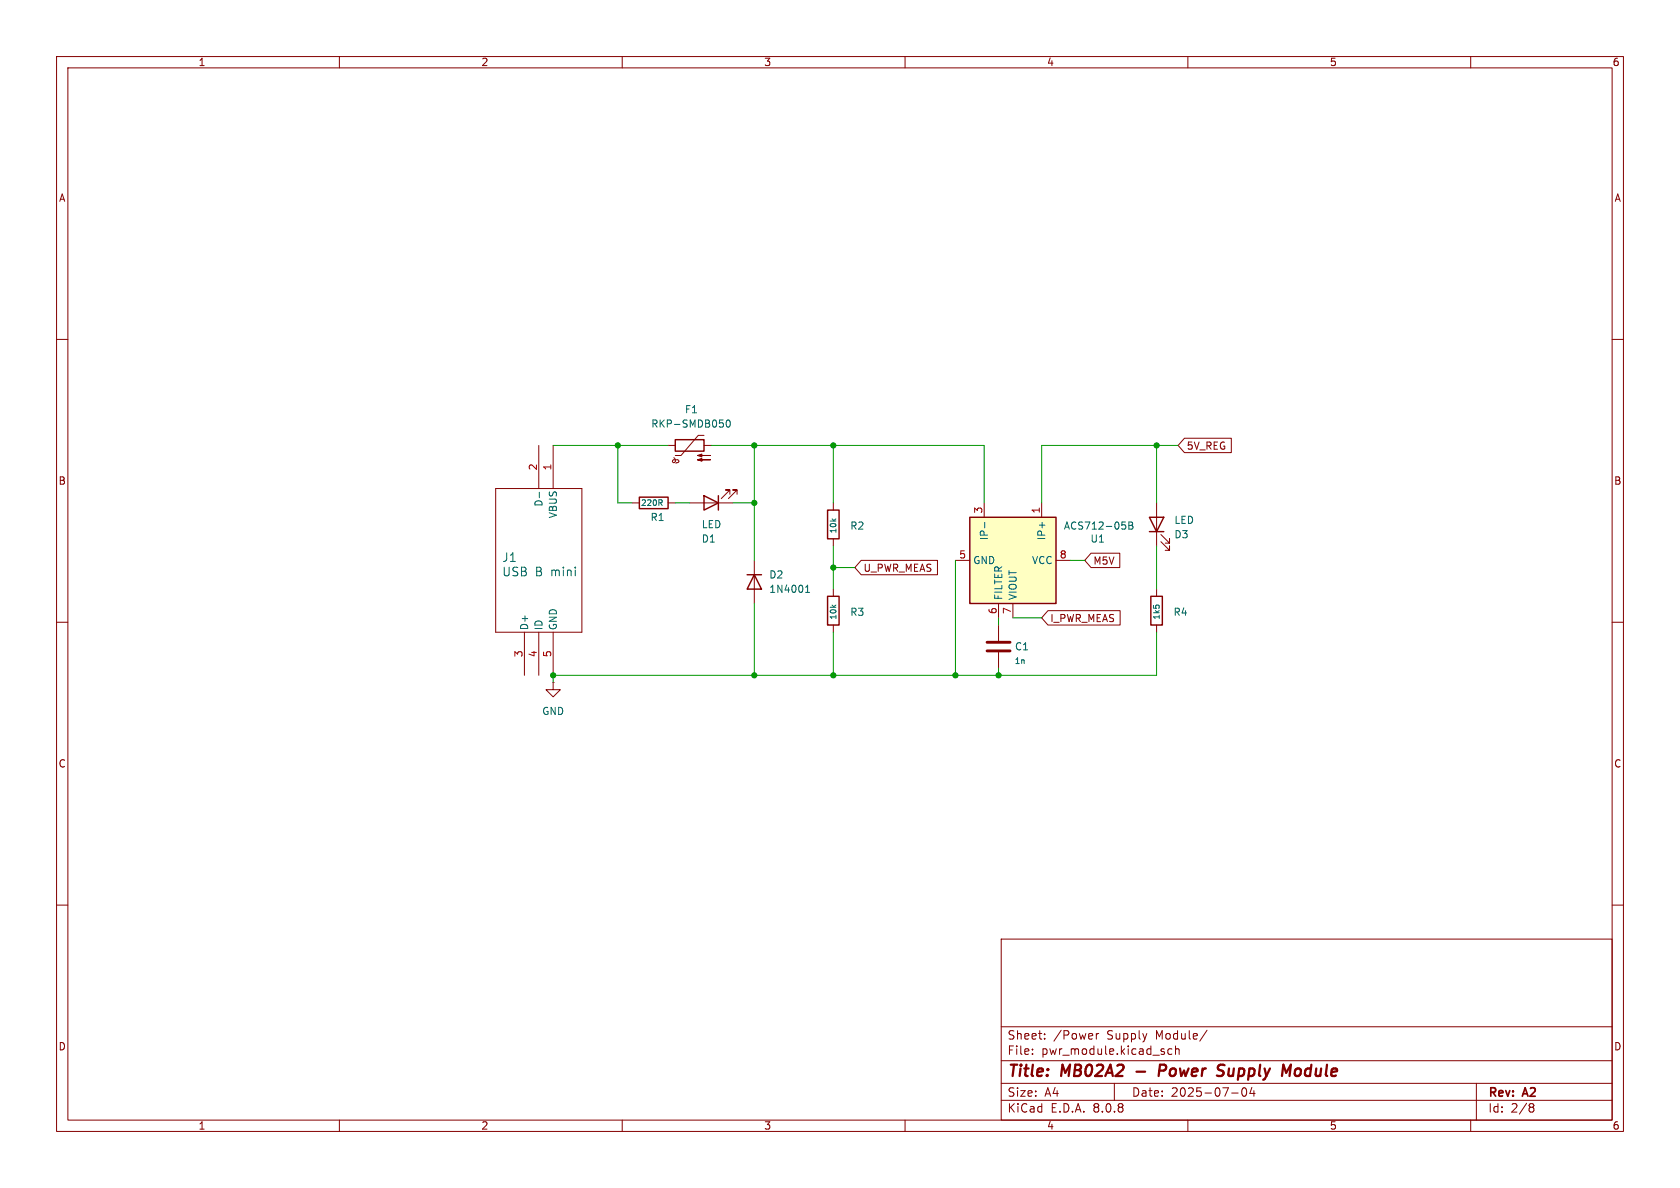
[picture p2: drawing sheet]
<svg xmlns="http://www.w3.org/2000/svg" width="297mm" height="210mm" viewBox="0 0 297 210" stroke-linecap="round" stroke-linejoin="round" font-family="sans-serif">
<g fill="none" stroke="#840000" stroke-width=".18">
<path d="M10 10h277v190h-277zM12 12h273v186h-273zM60 10v2M110 10v2M160 10v2M210 10v2M260 10v2M10 60h2M95.2 78.7v7.7M97.8 78.7v7.7M118.1 78.7h1.3M124.5 77h-1.1l-3 3.5h-1"/>
<path d="M124.5 78.7h1.2M285 60h2M87.6 86.4h15.3v25.4h-15.3zM111.8 88.9h1.2M118.1 88.9h1.3M119.1 80.9l.3 .3v.4l-.2 .2-.2-.1-.1-.2 .2-.2h.7l.2 .2M120 81.5l-.1 .2-.4 .2M121.9 88.9h7.6M129 87.4v-.8h-.7h.7l-1.5 1.5M130.3 87.4v-.8h-.8h.8l-1.5 1.5M133.3 99.1v7.6M147.3 88.9v1.3"/>
<path d="M147.3 95.3v1.2M204.5 88.9v7.6M205.2 95.8l1.6 1.5v-.8v.8h-.8M205.2 94.5l1.6 1.5v-.7v.7h-.8M10 110h2M92.7 111.8v7.6M95.2 111.8v7.6M97.8 111.8v7.6M147.3 104.1v1.3M147.3 110.5v1.3M176.5 110.5v2.8M176.5 115.3v2.8"/>
<path d="M204.5 104.1v1.3M204.5 110.5v1.3M285 110h2M97.8 120.7v1.2h1.3l-1.3 1.3-1.3-1.3h1.3M97.8 120.7h.1M10 160h2M177 166h108v32h-108zM285 160h2M60 198v2M110 198v2M160 198v2M177 194.5h108"/>
<path d="M177 191.5h108M177 187.5h108M177 181.5h108M182.5 186.3v.1M182.5 185.5v.1M184.7 183.6v.1M184.7 182.8v.1M193.8 182.7v1M194.2 182.7l-.2 .1-.2 .2M197 191.5v3M207.2 185.5l-.5-.1-.2 .3v.4l.1 .2h.6M207.8 185.5l.2-.1 .4 .1 .1 .9"/>
<path d="M207.8 184.9v1.5M210 198v2M213.4 182.1l-1.3 2M217.7 193.2h1.2M219.7 192.4a.81 .81 0 0 0 .3 1.4l.2-.1 .2-.5-.2-.8M221.3 192.2l-.3 1.1h.9M221.7 192.8v1M260 198v2M261 191.5v6.5M270.6 195.1l.4 .1 .2 .2-.3 .3M270.6 195.7h.3M270.9 195.7l.2 .2 .1 .4-.2 .2-.4 .1"/>
</g>
<path d="M200.9 189.4h1.5M205.8 188.2h-.7l-.3 2M205.9 189.2l-1 .1M215.7 188.2l.8 .1M216 189.3a.46 .46 0 0 1 .3 .4 .46 .46 0 0 1-.2 .4M227.4 189.6l.8-1.4-.2 2M229.2 189l-.3 .3v.5l.3 .4" fill="none" stroke="#840000" stroke-width=".4"/>
<path d="M119.4 77.7h5.1v2.1h-5.1zM113 87.9h5.1v2h-5.1zM124.5 87.6l2.5 1.3-2.5 1.3zM127 87.6v2.6M146.3 90.2h2v5.1h-2zM203.2 91.4h2.5l-1.2 2.6zM203.2 94h2.5M132.1 101.6h2.5M133.3 101.6l1.3 2.5h-2.5zM146.3 105.4h2v5.1h-2zM203.5 105.4h2v5.1h-2z" fill="none" stroke="#840000" stroke-width=".25"/>
<g fill="#840000" stroke="#840000" stroke-width=".18">
<path d="M123.3 81.3l.8-.3v.5l-.8-.2h2.3z"/>
<path d="M123.3 80.5l.8-.2v.5l-.8-.3h2.3z"/>
</g>
<path d="M127.8 74.8v.6M128.5 74.4l.2-.2a.68 .68 0 0 1 .4 .7 .68 .68 0 0 1-.4 .6l-.2-.1-.1-.4zM95.3 87v1M116.7 88.9l.4 .5M117 88.4v.4M142.4 104.7h.7M142.4 103.8l.4-.4v1.3" fill="none" stroke="#006464" stroke-width=".18"/>
<path d="M174.5 115.1h4.1M174.5 113.5h4.1" fill="none" stroke="#840000" stroke-width=".51"/>
<path d="M171.4 91.4h15.3v15.3h-15.3z" fill="#ffffc2"/>
<path d="M171.4 91.4h15.3v15.3h-15.3z" fill="none" stroke="#840000" stroke-width=".25"/>
<path d="M209.4 77.5h8.3v2.5h-8.3l-1.1-1.3zM152.2 99.1h13.5v2.5h-13.5l-1.1-1.3zM168.9 99.1h2.5M174 88.9v2.5M184.1 88.9v2.5M186.7 99.1h2.5M192.9 97.8h5.1v2.5h-5.1l-1.1-1.2zM176.5 106.7v2.5M179.1 106.7v2.5M185.3 107.9h12.7v2.6h-12.7l-1.2-1.3z" fill="none" stroke="#840000" stroke-width=".18"/>
<path d="M174.1 92.4v.9M198.4 92.3h.6M198.8 92.8l.2 .2v.3l-.2 .2M199.6 92.3h.4l.2 .2-.2 .4 .2 .1 .1 .3-.2 .2h-.5zM199.6 92.9h.4" fill="none" stroke="#006464" stroke-width=".18"/>
<g fill="none" stroke="#009600" stroke-width=".18">
<path d="M97.8 78.7h20.3M109.2 78.7v10.2h2.6M125.7 78.7h48.3v10.2M133.3 78.7v20.4M147.3 78.7v10.2M204.5 78.7v10.2M208.3 78.7h-24.2v10.2M119.4 88.9h2.5M129.5 88.9h3.8M147.3 96.5v7.6M168.9 99.1v20.3M189.2 99.1h2.6"/>
<path d="M204.5 96.5v7.6M133.3 106.7v12.7M147.3 111.8v7.6M147.3 100.3h3.8M176.5 109.2v1.3M176.5 118.1v1.3M179.1 109.2h5M204.5 111.8v7.6h-106.7v1.3"/>
</g>
<g fill="#009600" stroke="#009600" stroke-width=".18">
<circle cx="97.8" cy="119.4" r=".46"/>
<circle cx="133.3" cy="119.4" r=".46"/>
<circle cx="133.3" cy="78.7" r=".46"/>
<circle cx="133.3" cy="88.9" r=".46"/>
<circle cx="147.3" cy="100.3" r=".46"/>
<circle cx="109.2" cy="78.7" r=".46"/>
<circle cx="147.3" cy="78.7" r=".46"/>
<circle cx="168.9" cy="119.4" r=".46"/>
<circle cx="147.3" cy="119.4" r=".46"/>
<circle cx="176.5" cy="119.4" r=".46"/>
<circle cx="204.5" cy="78.7" r=".46"/>
</g>
<g font-size="2.8" fill="#840000">
<text x="178" y="190.9">Title:</text>
<text x="187.7" y="190.9">MB02A2</text>
<text x="206.5" y="190.9">Power</text>
<text x="217.7" y="190.9">Supply</text>
<text x="229.9" y="190.9">Module</text>
</g>
<g font-size="2.1" fill="#006464">
<text x="88.7" y="99.5">J1</text>
<text x="88.7" y="102.1">USB</text>
<text x="94.6" y="102.1">B mini</text>
</g>
<g font-size="2.1" fill="#840000">
<text x="178" y="184">Sheet:</text>
<text x="186.2" y="184">/Power</text>
<text x="195.7" y="184">Supply</text>
<text x="204.5" y="184">Module/</text>
<text x="178" y="186.7">File:</text>
<text x="184.1" y="186.7">pwr_module.kicad_sch</text>
<text x="178" y="196.9">KiCad</text>
<text x="178" y="194.1">Size:</text>
<text x="184.7" y="194.1">A4</text>
<text x="185.7" y="196.9">E.D.A.</text>
<text x="193.3" y="196.9">8.0.8</text>
<text x="200" y="194.1">Date:</text>
<text x="207" y="194.1">2025-07-04</text>
<text x="263" y="194.3">Rev:</text>
<text x="263" y="196.9">Id:</text>
<text x="267.1" y="196.9">2/8</text>
<text x="269.4" y="194.3">A2</text>
</g>
<g font-size="1.8" fill="#840000">
<text x="35" y="11.9">1</text>
<text x="85" y="11.9">2</text>
<text x="135" y="11.9">3</text>
<text x="185" y="11.9">4</text>
<text x="235" y="11.9">5</text>
<text x="285" y="11.9">6</text>
<text x="10.3" y="35.9">A</text>
<text x="285.3" y="35.9">A</text>
<text x="209.7" y="79.7">5V_REG</text>
<text x="10.3" y="85.9">B</text>
<text x="285.3" y="85.9">B</text>
<text x="152.6" y="101.3">U_PWR_MEAS</text>
<text x="193.2" y="100">M5V</text>
<text x="185.6" y="110.2">I_PWR_MEAS</text>
<text x="10.3" y="135.9">C</text>
<text x="285.3" y="135.9">C</text>
<text x="10.3" y="185.9">D</text>
<text x="285.3" y="185.9">D</text>
<text x="35" y="199.9">1</text>
<text x="85" y="199.9">2</text>
<text x="135" y="199.9">3</text>
<text x="185" y="199.9">4</text>
<text x="235" y="199.9">5</text>
<text x="285" y="199.9">6</text>
</g>
<g font-size="1.8" fill="#006464">
<text x="115" y="75.8">RKP-SMDB050</text>
<text x="121" y="73.3">F1</text>
<text x="96.1" y="89.7" transform="rotate(-90 96.1 89.7)">D-</text>
<text x="98.7" y="91.7" transform="rotate(-90 98.7 91.7)">VBUS</text>
<text x="114.9" y="92.3">R1</text>
<text x="124" y="93.6">LED</text>
<text x="150.2" y="93.8">R2</text>
<text x="174.9" y="95.6" transform="rotate(-90 174.9 95.6)">IP-</text>
<text x="185" y="95.6" transform="rotate(-90 185 95.6)">IP+</text>
<text x="188" y="93.8">ACS712-05B</text>
<text x="207.5" y="95.4">D3</text>
<text x="207.5" y="92.8">LED</text>
<text x="124" y="96.1">D1</text>
<text x="172" y="99.9">GND</text>
<text x="182.4" y="99.9">VCC</text>
<text x="192.7" y="96.1">U1</text>
<text x="135.9" y="102.5">D2</text>
<text x="135.9" y="105">1N4001</text>
<text x="177.4" y="106.2" transform="rotate(-90 177.4 106.2)">FILTER</text>
<text x="179.9" y="106.2" transform="rotate(-90 179.9 106.2)">VIOUT</text>
<text x="93.6" y="111.5" transform="rotate(-90 93.6 111.5)">D+</text>
<text x="96.1" y="111.5" transform="rotate(-90 96.1 111.5)">ID</text>
<text x="98.7" y="111.5" transform="rotate(-90 98.7 111.5)">GND</text>
<text x="150.2" y="109.1">R3</text>
<text x="207.4" y="109.1">R4</text>
<text x="179.3" y="115.2">C1</text>
<text x="95.8" y="126.6">GND</text>
</g>
<g font-size="1.8" fill="#a90000">
<text x="95" y="83.3" transform="rotate(-90 95 83.3)">2</text>
<text x="97.5" y="83.3" transform="rotate(-90 97.5 83.3)">1</text>
<text x="173.7" y="90.9" transform="rotate(-90 173.7 90.9)">3</text>
<text x="183.9" y="90.9" transform="rotate(-90 183.9 90.9)">1</text>
<text x="169.5" y="98.8">5</text>
<text x="187.3" y="98.8">8</text>
<text x="176.3" y="108.7" transform="rotate(-90 176.3 108.7)">6</text>
<text x="178.8" y="108.7" transform="rotate(-90 178.8 108.7)">7</text>
<text x="92.5" y="116.3" transform="rotate(-90 92.5 116.3)">3</text>
<text x="95" y="116.3" transform="rotate(-90 95 116.3)">4</text>
<text x="97.5" y="116.3" transform="rotate(-90 97.5 116.3)">5</text>
</g>
<g font-size="1.4" fill="#006464">
<text x="113.2" y="89.6">220R</text>
<text x="148.1" y="94.4" transform="rotate(-90 148.1 94.4)">10k</text>
<text x="148.1" y="109.7" transform="rotate(-90 148.1 109.7)">10k</text>
<text x="205.2" y="109.7" transform="rotate(-90 205.2 109.7)">1k5</text>
<text x="179.3" y="117.6">1n</text>
</g>
</svg>
